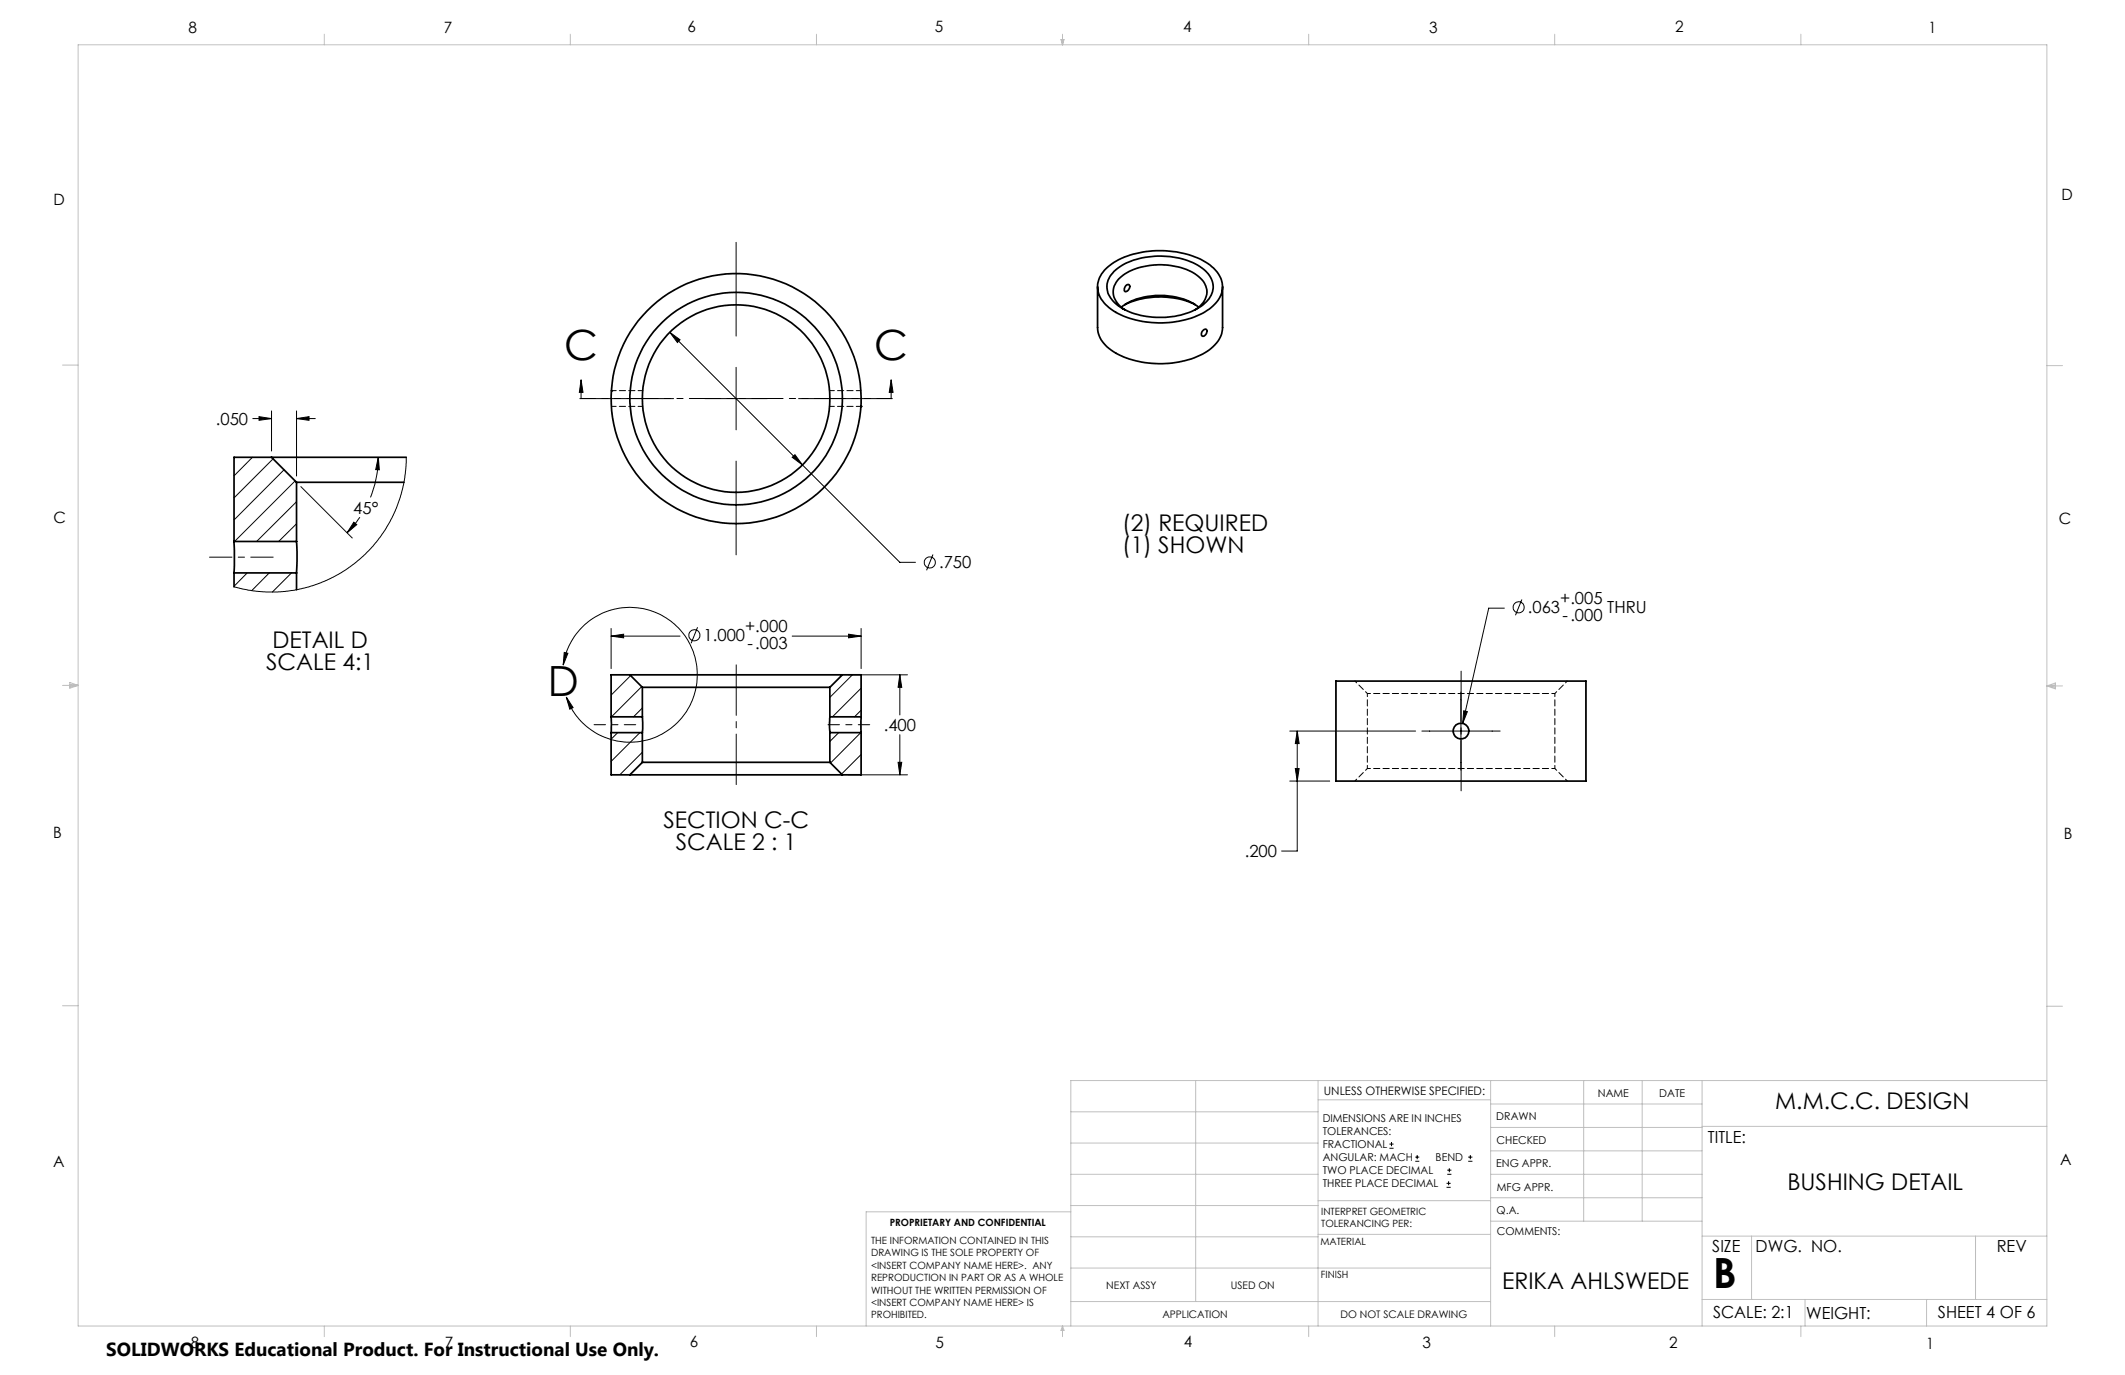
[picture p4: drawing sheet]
<svg xmlns="http://www.w3.org/2000/svg" width="432mm" height="279mm" viewBox="0 0 432 279" stroke-linecap="round" stroke-linejoin="round" font-family="sans-serif">
<g fill="none" stroke="#000" stroke-width=".2">
<path d="M149.6 49.2v19.1M118.1 77.2l.4 2.5h-.8zM118.1 77.2v3.8M136.1 67.5l2.1 1.5-.5 .6zM136.1 67.5l27 27M149.6 74.6v12.7M181.1 77.2l.4 2.5h-.8zM181.1 77.2v3.8M51.3 92.9l-3.7 3.8M51.4 85.1h3.8M52.6 84.7l2.6 .4-2.6 .3zM55.2 83.5v8.2"/>
<path d="M55.5 93.2l-7.9 8M57.7 95.5l-10.1 10.2M60 97.7l-12.3 12.3M60.3 85.1l2.5-.4v.7zM60.3 83.5v13.2M60.3 85.1h3.8M61.1 98.9l10.5 10.4M76.9 92.9l.2 2.6-.8-.1zM76.9 92.9a22.8 22.8 0 0 1-1.6 8.2M82.5 92.9l-.1 3.2-.6 3.1-1.3 4.2-.9 1.9-1.4 2.5-2.4 3.2-2.1 2.1-2.2 1.8-2.1 1.4-3.4 1.8-3.3 1.2-2.8 .6-2.9 .4h-3l-3.4-.4-3-.7M117.8 81h19.1M143.2 81h12.7"/>
<path d="M149.6 93.7v19M161 92.9l.5-.5 1.6 2.1zM162.3 81h19M163.1 94.5l19.7 19.8h3.2M50.2 116.4l-2.6 2.7M54.7 116.4l-3.5 3.6M59.2 116.4l-3.8 3.9M60.3 102l-8.2 8M60.3 106.4l-3.7 3.6M71.9 106.1l.6 .5-2 1.7zM73.1 105.1l-2.6 3.2M189.6 112.7l-1.3 3.2"/>
<path d="M114.4 135.1a13.7 13.7 0 0 1 20.2-10 13.7 13.7 0 0 1 2.2 22.5 13.7 13.7 0 0 1-21.7-6M114.7 132.6l.7 .2-1 2.3zM124.2 129.3l2.5-.4v.7zM124.2 127.7v8.2M124.2 129.3h14M128.2 137.3l-4 4M130.4 139.5l-6.2 6.2M141.7 127.5l-1.3 3.2M161 129.3h14M172.4 128.9l2.6 .4-2.6 .3zM172.4 137.1h12M173.2 137.1l-4.6 4.6"/>
<path d="M175 139.8l-5.8 5.9M175 127.7v8.2M182.8 137.1l.4 2.6h-.7zM182.8 137.1v8.2M305.7 123.6h-3.2l-5.3 23.4M309.2 121.8l-1.3 3.2M115.1 141.6l1.4 2.2-.7 .3zM125.5 148.9l-1.3 1.3M130 148.9l-5.8 5.8M130.5 143.9l-1.8 1.8M130.5 152.9l-4.6 4.5M170.4 148.9l-1.8 1.8"/>
<path d="M172.4 157.4h12M174.9 148.9l-6.1 6.1M175 144.3l-1.4 1.4M175 153.3l-4 4M182.5 154.9h.7l-.4 2.5zM182.8 149.3v8.1M262.1 148.6h25.6M262.1 158.7h8.1M263.2 156.2h.8l-.4 2.5zM263.6 148.6l.4 2.5h-.8zM263.6 148.6v24.3h-3.2M288.9 148.6h15.9"/>
<path d="M296.9 140.6v15.9M297.4 144.4l.8 .2-1 2.4zM282.3 233.3h.9M282.3 232.5h.9M282.8 232.1v.8M287.6 236h.8M287.6 235.1h.8M288 234.7v.8M294.1 238.6h.8M294.1 237.8h.8M294.5 237.4v.8M298.3 236h.9"/>
<path d="M298.3 235.1h.9M298.8 234.7v.8M293.9 241.3h.9M293.9 240.5h.9M294.4 240v.8"/>
<circle cx="188.9" cy="114.3" r="1.14"/>
<circle cx="141.1" cy="129.1" r="1.14"/>
<circle cx="308.6" cy="123.4" r="1.13"/>
</g>
<path d="M42.6 113.2h12.9" fill="none" stroke="#000" stroke-width=".2" stroke-dasharray="15.2 1.3 1.3 1.3" stroke-dashoffset="10.7"/>
<path d="M181.1 81h-63" fill="none" stroke="#000" stroke-width=".2" stroke-dasharray="6.3 1.3 1.3 1.3 1.3 1.3" stroke-dashoffset="3.4"/>
<path d="M149.6 135.1v24.3M296.9 136.4v24.3" fill="none" stroke="#000" stroke-width=".2" stroke-dasharray="15.2 1.3 1.3 1.3" stroke-dashoffset="5"/>
<path d="M120.7 147.3h8.5M168.3 147.3h8.4" fill="none" stroke="#000" stroke-width=".2" stroke-dasharray="15.2 1.3 1.3 1.3" stroke-dashoffset="12.9"/>
<g fill="none" stroke="#c0c0c0" stroke-width=".2">
<path d="M15.9 9.1h400v260.4h-400zM65.9 6.9v2.2M115.9 6.9v2.2M165.9 6.9v2.2M215.6 8h.6l-.3 1.1zM215.7 8l.2 1.1M215.9 6.9v2.2M216 8l-.1 1.1M265.9 6.9v2.2M315.9 6.9v2.2M365.9 6.9v2.2M12.7 74.2h3.2"/>
<path d="M415.9 74.3h3.2M12.7 139.3h3.2M14.2 139.1l1.7 .2M14.2 138.7l1.7 .6-1.7 .5zM15.9 139.3l-1.7 .3M415.9 139.4h3.2M415.9 139.4l1.8-.6v1.2zM415.9 139.4l1.8 .3M417.7 139.2l-1.8 .2M12.7 204.4h3.2M243 219.6v44.9M267.8 219.6v49.9"/>
<path d="M302.9 219.6v49.9M321.8 219.6v28.5M333.7 219.6v28.5M345.9 219.6v49.9M415.9 204.5h3.2M415.9 219.6h-198.3v49.9M217.6 238.6h50.2M217.6 232.3h50.2M217.6 225.9h50.2M267.8 223.5h35.1M302.9 233.9h43M302.9 229.1h43"/>
<path d="M302.9 224.3h43M302.9 238.6h43M345.9 228.9h70M217.6 257.7h85.3M217.6 251.3h50.2M217.6 245h50.2M217.6 246.2h-41.6v23.3M267.8 250.8h35.1M267.8 244h35.1M302.9 248.1h43M302.9 243.4h43M345.9 251.2h70"/>
<path d="M355.9 251.2v12.9M401.4 251.2v12.9M65.9 269.5v2.1M115.9 269.5v2.1M165.9 269.5v2.1M215.9 269.5v2.1M215.9 269.5l.3 .8h-.6zM217.6 264.5h85.3M265.9 269.5v2.1M315.9 269.5v2.1M345.9 264.1h70M365.9 269.5v2.1"/>
<path d="M366.8 264.1v5.4M391.5 264.1v5.4"/>
</g>
<g fill="#000">
<path d="M136.1 67.5l1.6 2.1 .5-.6zM161 92.9l2.1 1.6-1.6-2.1zM297.4 144.4l-.2 2.6 1-2.4zM263.6 148.6l.4 2.5h-.8zM263.2 156.2h.8l-.4 2.5zM182.8 137.1l.4 2.6h-.7zM182.5 154.9h.7l-.4 2.5zM124.2 129.3l2.5-.4v.7zM172.4 128.9l2.6 .4-2.6 .3zM71.9 106.1l.6 .5-2 1.7zM76.9 92.9l.2 2.6-.8-.1zM60.3 85.1l2.5-.4v.7zM52.6 84.7l2.6 .4-2.6 .3z"/>
<path d="M181.1 77.2l.4 2.5h-.8zM118.1 77.2l.4 2.5h-.8z"/>
<path d="M115.1 141.6l1.4 2.2-.7 .3zM114.7 132.6l.7 .2-1 2.3z"/>
</g>
<g fill="none" stroke="#000" stroke-width=".35">
<path d="M223 58.3v8.3a5.9 5.9 0 0 0 3.3 4.9 19.5 19.5 0 0 0 19-.1 6 6 0 0 0 3.1-4.8v-8.3M224.4 54.9a15.6 15.6 0 0 1 11.2-4 16.4 16.4 0 0 1 11 3.6 4.8 4.8 0 0 1-.1 7.6 16.8 16.8 0 0 1-11.7 3.5 15 15 0 0 1-10.5-4.1 4.7 4.7 0 0 1 .1-6.6zM226.3 55.2a13.7 13.7 0 0 1 10.2-3.1 12.5 12.5 0 0 1 9 3.6 4.2 4.2 0 0 1-1.1 6.3 16 16 0 0 1-13.2 1.9 8.3 8.3 0 0 1-6.1-4.4 4.2 4.2 0 0 1 1.2-4.3zM228.8 58a.47 .47 0 0 1 .7-.1 .47 .47 0 0 1-.1 .8 .55 .55 0 0 1-.3 .5 .55 .55 0 0 1-.6-.2v-.4zM124.2 79.4h.1M227.9 62.4a14.2 14.2 0 0 1 12.1-1.8 10.3 10.3 0 0 1 3.6 1.8M228.6 62.9a3.9 3.9 0 0 1-1.8-5.5 9.4 9.4 0 0 1 6.8-3.5 13 13 0 0 1 10.3 2.6 3.7 3.7 0 0 1-.3 5.9l-.7 .5M228.6 61.9a17.2 17.2 0 0 1 14.3 0M244.3 67.3l.2-.2a.41 .41 0 0 1 .4-.2 .41 .41 0 0 1 .4 .2 .99 .99 0 0 1-1 1.2l-.2-.5zM55.2 92.9h27.3M55.2 92.9h-7.6v17.1M55.2 92.9l5.1 5.1"/>
<path d="M60.3 98h21.8M60.3 98v12M174.9 82.6h.1M47.6 110v6.4M47.6 110h12.7M47.6 116.4h12.7M47.6 116.4v2.8M60.3 110l.1 2.2-.1 4.2M60.3 116.4v3.4M128 137.1h43.2M128 137.1h-3.8v8.6M128 137.1l2.5 2.6"/>
<path d="M130.5 139.7h38.1M130.5 139.7v6M168.6 139.7v6M171.2 137.1h3.8v8.6M171.2 137.1l-2.6 2.6M271.5 138.4h50.8v20.3h-50.8zM124.2 145.7v3.2M124.2 145.7h6.3M124.2 148.9h6.3M124.2 148.9v8.5h3.8M128 157.4h43.2M130.5 145.7v3.2"/>
<path d="M130.5 154.9h38.1M130.5 148.9v6M130.5 154.9l-2.5 2.5M168.6 145.7v3.2M168.6 145.7h6.4M168.6 148.9h6.4M168.6 148.9v6M168.6 154.9l2.6 2.5M175 145.7v3.2M175 148.9v8.5h-3.8"/>
<circle cx="149.6" cy="81" r="19"/>
<circle cx="149.6" cy="81" r="25.4"/>
<circle cx="149.6" cy="81" r="21.6"/>
<circle cx="296.9" cy="148.5" r="1.61"/>
</g>
<path d="M130.6 79.4h-6.3M174.9 79.4h-6.3M124.3 82.6h6.3M168.6 82.6h6.3" fill="none" stroke="#000" stroke-width=".2" stroke-dasharray="1.3 .6" stroke-dashoffset=".3"/>
<path d="M277.8 140.9h38.1M277.8 140.9v15.3M315.9 156.2h-38.1M315.9 156.2v-15.3" fill="none" stroke="#000" stroke-width=".2" stroke-dasharray="1.3 .6" stroke-dashoffset=".6"/>
<path d="M275.3 138.4l2.5 2.5M277.8 156.2l-2.5 2.5M315.9 140.9l2.6-2.5M318.5 158.7l-2.6-2.5" fill="none" stroke="#000" stroke-width=".2" stroke-dasharray="1.3 .6" stroke-dashoffset=".7"/>
<g font-size="8.5">
<text x="114.7" y="73.2">C</text>
<text x="177.7" y="73.2">C</text>
<text x="111.3" y="141.5">D</text>
<text x="348.1" y="261.8">B</text>
</g>
<g font-size="4.7">
<text x="228.1" y="107.9">(2) REQUIRED</text>
<text x="228.1" y="112.4">(1) SHOWN</text>
<text x="55.4" y="131.6">DETAIL D</text>
<text x="54.1" y="136.1">SCALE 4:1</text>
<text x="134.8" y="168.2">SECTION C-C</text>
<text x="137.3" y="172.7">SCALE 2 : 1</text>
<text x="360.7" y="225.4">M.M.C.C. DESIGN</text>
<text x="363.2" y="241.9">BUSHING DETAIL</text>
<text x="305.2" y="261.9">ERIKA AHLSWEDE</text>
</g>
<text font-size="3.8" x="21.6" y="275.5">SOLIDWORKS Educational Product. For Instructional Use Only.</text>
<g font-size="3.4">
<text x="43.9" y="86.3">.050</text>
<text x="71.8" y="104.4">45°</text>
<text x="190.8" y="115.5">.750</text>
<text x="310.5" y="124.6">.063</text>
<text x="317" y="122.8">+.005</text>
<text x="326.6" y="124.6">THRU</text>
<text x="143" y="130.3">1.000</text>
<text x="151.4" y="128.5">+.000</text>
<text x="151.9" y="131.8">-.003</text>
<text x="317.5" y="126.1">-.000</text>
<text x="179.6" y="148.5">.400</text>
<text x="252.9" y="174.2">.200</text>
<text x="347.1" y="232.3">TITLE:</text>
<text x="347.9" y="254.3">SIZE</text>
<text x="356.7" y="254.4">DWG. NO.</text>
<text x="405.7" y="254.5">REV</text>
<text x="348.1" y="267.9">SCALE: 2:1</text>
<text x="367" y="268">WEIGHT:</text>
<text x="393.8" y="267.9">SHEET 4 OF 6</text>
</g>
<g font-size="3.2">
<text x="38.3" y="6.7">8</text>
<text x="90.2" y="6.7">7</text>
<text x="139.7" y="6.5">6</text>
<text x="190" y="6.5">5</text>
<text x="240.4" y="6.5">4</text>
<text x="290.4" y="6.7">3</text>
<text x="340.4" y="6.5">2</text>
<text x="391.9" y="6.7">1</text>
<text x="10.9" y="41.6">D</text>
<text x="418.9" y="40.7">D</text>
<text x="10.9" y="106.3">C</text>
<text x="418.4" y="106.4">C</text>
<text x="10.8" y="170.2">B</text>
<text x="419.4" y="170.6">B</text>
<text x="10.8" y="237.2">A</text>
<text x="418.6" y="236.8">A</text>
<text x="38.8" y="273.8">8</text>
<text x="90.4" y="273.8">7</text>
<text x="140.2" y="273.8">6</text>
<text x="190.1" y="273.9">5</text>
<text x="240.5" y="273.8">4</text>
<text x="289" y="273.9">3</text>
<text x="339.1" y="273.8">2</text>
<text x="391.4" y="274.1">1</text>
</g>
<text font-size="2.4" x="269" y="222.4">UNLESS OTHERWISE SPECIFIED:</text>
<g font-size="2.2">
<text x="268.8" y="228">DIMENSIONS ARE IN INCHES</text>
<text x="304.1" y="227.7">DRAWN</text>
<text x="324.7" y="222.9">NAME</text>
<text x="337.2" y="222.9">DATE</text>
<text x="268.8" y="230.6">TOLERANCES:</text>
<text x="268.8" y="233.3">FRACTIONAL</text>
<text x="304.1" y="232.6">CHECKED</text>
<text x="268.8" y="236">ANGULAR: MACH</text>
<text x="268.8" y="238.6">TWO PLACE DECIMAL</text>
<text x="291.7" y="236">BEND</text>
<text x="304" y="237.2">ENG APPR.</text>
<text x="268.8" y="241.3">THREE PLACE DECIMAL</text>
<text x="304.2" y="241.9">MFG APPR.</text>
<text x="304.1" y="246.7">Q.A.</text>
<text x="304.1" y="250.9">COMMENTS:</text>
</g>
<g font-size="2.1">
<text x="224.8" y="262">NEXT ASSY</text>
<text x="250.1" y="261.9">USED ON</text>
<text x="236.2" y="267.8">APPLICATION</text>
<text x="272.4" y="267.8">DO NOT SCALE DRAWING</text>
</g>
<g font-size="2">
<text x="180.8" y="249.2">PROPRIETARY AND CONFIDENTIAL</text>
<text x="268.5" y="246.8">INTERPRET GEOMETRIC</text>
<text x="268.5" y="249.4">TOLERANCING PER:</text>
<text x="177" y="252.8">THE INFORMATION CONTAINED IN THIS</text>
<text x="177" y="255.3">DRAWING IS THE SOLE PROPERTY OF</text>
<text x="177" y="257.8">&lt;INSERT COMPANY NAME HERE&gt;. ANY</text>
<text x="268.3" y="252.9">MATERIAL</text>
<text x="177" y="260.3">REPRODUCTION IN PART OR AS A WHOLE</text>
<text x="177" y="262.9">WITHOUT THE WRITTEN PERMISSION OF</text>
<text x="268.4" y="259.7">FINISH</text>
<text x="177" y="265.4">&lt;INSERT COMPANY NAME HERE&gt; IS</text>
<text x="177" y="267.9">PROHIBITED.</text>
</g>
</svg>
